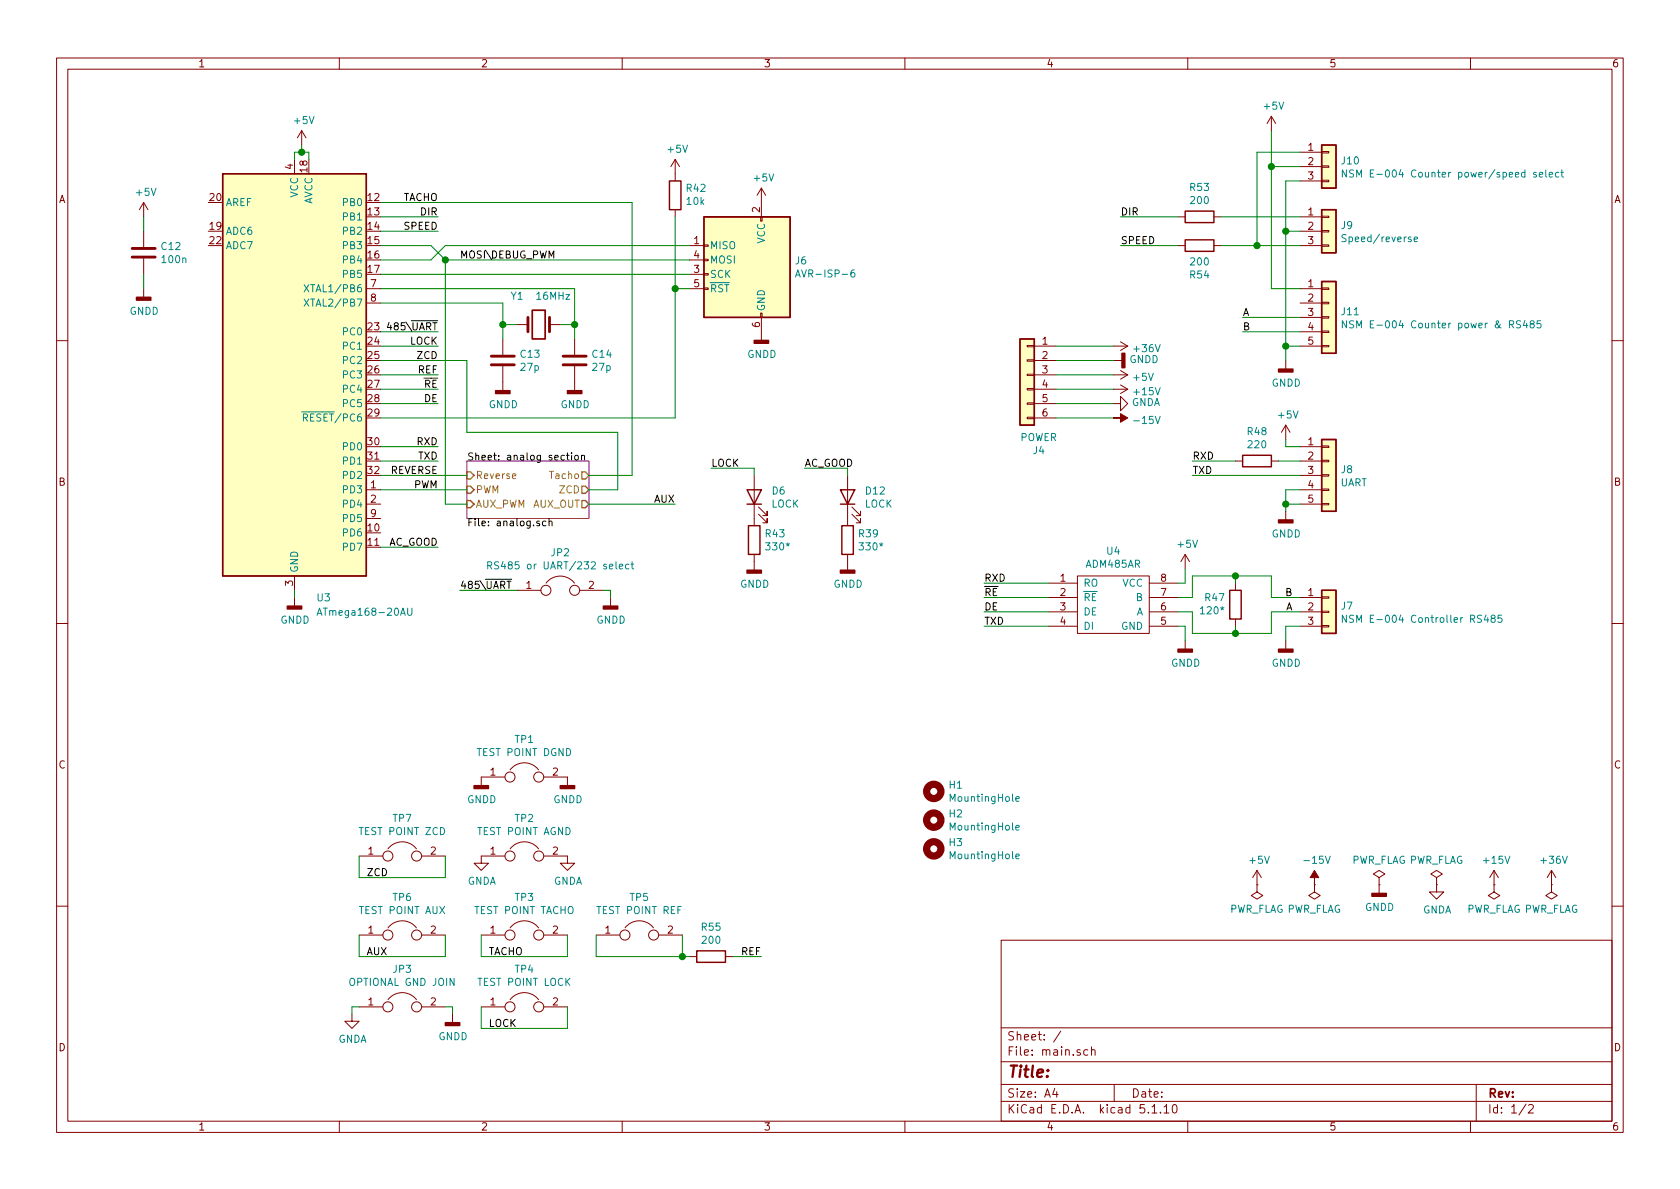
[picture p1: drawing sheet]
EESchema Schematic File Version 4
EELAYER 30 0
EELAYER END
$Descr A4 11693 8268
encoding utf-8
Sheet 1 2
Title ""
Date ""
Rev ""
Comp ""
Comment1 ""
Comment2 ""
Comment3 ""
Comment4 ""
$EndDescr
$Comp
L Connector_Generic:Conn_01x06 J4
U 1 1
P 7150 2600
F 0 "J4" H 7068 2075 50  0000 C CNN
F 1 "POWER" H 7068 2166 50  0000 C CNN
F 2 "kk_369_right_angle:Molex_KK-396_Right_Angle" H 7150 2600 50  0001 C CNN
F 3 "~" H 7150 2600 50  0001 C CNN
	1    7150 2600
	-1   0    0    -1  
$EndComp
$Comp
L MCU_Microchip_ATmega:ATmega168-20AU U3
U 1 1
P 2050 2600
F 0 "U3" H 2200 1050 50  0000 L CNN
F 1 "ATmega168-20AU" H 2200 950 50  0000 L CNN
F 2 "Package_QFP:TQFP-32_7x7mm_P0.8mm" H 2050 2600 50  0001 C CIN
F 3 "http://ww1.microchip.com/downloads/en/DeviceDoc/Atmel-2545-8-bit-AVR-Microcontroller-ATmega48-88-168_Datasheet.pdf" H 2050 2600 50  0001 C CNN
	1    2050 2600
	1    0    0    -1  
$EndComp
$Comp
L power:+5V #PWR0132
U 1 1
P 2100 1000
F 0 "#PWR0132" H 2100 850 50  0001 C CNN
F 1 "+5V" H 2115 1173 50  0000 C CNN
F 2 "" H 2100 1000 50  0001 C CNN
F 3 "" H 2100 1000 50  0001 C CNN
	1    2100 1000
	1    0    0    -1  
$EndComp
Wire Wire Line
	2050 1100 2050 1050
Wire Wire Line
	2050 1050 2100 1050
Wire Wire Line
	2100 1050 2100 1000
Wire Wire Line
	2100 1050 2150 1050
Wire Wire Line
	2150 1050 2150 1100
Connection ~ 2100 1050
$Comp
L power:GNDD #PWR0133
U 1 1
P 2050 4150
F 0 "#PWR0133" H 2050 3900 50  0001 C CNN
F 1 "GNDD" H 2054 3995 50  0000 C CNN
F 2 "" H 2050 4150 50  0001 C CNN
F 3 "" H 2050 4150 50  0001 C CNN
	1    2050 4150
	1    0    0    -1  
$EndComp
Wire Wire Line
	2050 4150 2050 4100
Wire Wire Line
	2650 3300 3250 3300
Wire Wire Line
	2650 2400 3050 2400
Text Label 3050 2400 2    50   ~ 0
LOCK
Wire Wire Line
	2650 3400 3250 3400
Wire Wire Line
	2650 1500 3050 1500
Text Label 3050 1500 2    50   ~ 0
DIR
Wire Wire Line
	2650 1600 3050 1600
Text Label 3050 1600 2    50   ~ 0
SPEED
Wire Wire Line
	2650 2600 3050 2600
Text Label 3050 2600 2    50   ~ 0
REF
$Comp
L Device:C C12
U 1 1
P 1000 1750
F 0 "C12" H 1115 1796 50  0000 L CNN
F 1 "100n" H 1115 1705 50  0000 L CNN
F 2 "Capacitor_SMD:C_0805_2012Metric" H 1038 1600 50  0001 C CNN
F 3 "~" H 1000 1750 50  0001 C CNN
	1    1000 1750
	1    0    0    -1  
$EndComp
Wire Wire Line
	1000 1500 1000 1600
Wire Wire Line
	1000 1900 1000 2000
$Comp
L power:+5V #PWR0134
U 1 1
P 1000 1500
F 0 "#PWR0134" H 1000 1350 50  0001 C CNN
F 1 "+5V" H 1015 1673 50  0000 C CNN
F 2 "" H 1000 1500 50  0001 C CNN
F 3 "" H 1000 1500 50  0001 C CNN
	1    1000 1500
	1    0    0    -1  
$EndComp
$Comp
L power:GNDD #PWR0135
U 1 1
P 1000 2000
F 0 "#PWR0135" H 1000 1750 50  0001 C CNN
F 1 "GNDD" H 1004 1845 50  0000 C CNN
F 2 "" H 1000 2000 50  0001 C CNN
F 3 "" H 1000 2000 50  0001 C CNN
	1    1000 2000
	1    0    0    -1  
$EndComp
$Comp
L Connector:AVR-ISP-6 J6
U 1 1
P 5200 1900
F 0 "J6" H 4870 1996 50  0000 R CNN
F 1 "AVR-ISP-6" H 4870 1905 50  0000 R CNN
F 2 "Connector_PinHeader_2.54mm:PinHeader_2x03_P2.54mm_Vertical" V 4950 1950 50  0001 C CNN
F 3 " ~" H 3925 1350 50  0001 C CNN
	1    5200 1900
	-1   0    0    -1  
$EndComp
Wire Wire Line
	4800 1700 3100 1700
Wire Wire Line
	3100 1700 3000 1800
Wire Wire Line
	3000 1800 2650 1800
$Comp
L power:GNDD #PWR0136
U 1 1
P 5300 2300
F 0 "#PWR0136" H 5300 2050 50  0001 C CNN
F 1 "GNDD" H 5304 2145 50  0000 C CNN
F 2 "" H 5300 2300 50  0001 C CNN
F 3 "" H 5300 2300 50  0001 C CNN
	1    5300 2300
	1    0    0    -1  
$EndComp
$Comp
L power:+5V #PWR0137
U 1 1
P 5300 1400
F 0 "#PWR0137" H 5300 1250 50  0001 C CNN
F 1 "+5V" H 5315 1573 50  0000 C CNN
F 2 "" H 5300 1400 50  0001 C CNN
F 3 "" H 5300 1400 50  0001 C CNN
	1    5300 1400
	1    0    0    -1  
$EndComp
Wire Wire Line
	2650 2900 4700 2900
Wire Wire Line
	4700 2900 4700 2000
Wire Wire Line
	4700 2000 4800 2000
$Comp
L Device:R R42
U 1 1
P 4700 1350
F 0 "R42" H 4630 1304 50  0000 R CNN
F 1 "10k" H 4630 1395 50  0000 R CNN
F 2 "Resistor_SMD:R_0805_2012Metric" V 4630 1350 50  0001 C CNN
F 3 "~" H 4700 1350 50  0001 C CNN
	1    4700 1350
	-1   0    0    1   
$EndComp
Wire Wire Line
	4700 1500 4700 2000
Connection ~ 4700 2000
$Comp
L power:+5V #PWR0138
U 1 1
P 4700 1200
F 0 "#PWR0138" H 4700 1050 50  0001 C CNN
F 1 "+5V" H 4715 1373 50  0000 C CNN
F 2 "" H 4700 1200 50  0001 C CNN
F 3 "" H 4700 1200 50  0001 C CNN
	1    4700 1200
	1    0    0    -1  
$EndComp
Wire Wire Line
	2650 1900 4800 1900
Wire Wire Line
	3100 1800 3000 1700
Wire Wire Line
	2650 1700 3000 1700
$Comp
L power:GNDD #PWR0139
U 1 1
P 3500 2650
F 0 "#PWR0139" H 3500 2400 50  0001 C CNN
F 1 "GNDD" H 3504 2495 50  0000 C CNN
F 2 "" H 3500 2650 50  0001 C CNN
F 3 "" H 3500 2650 50  0001 C CNN
	1    3500 2650
	1    0    0    -1  
$EndComp
Wire Wire Line
	4000 2250 4000 2350
Wire Wire Line
	3900 2250 4000 2250
Wire Wire Line
	3500 2250 3600 2250
Wire Wire Line
	3500 2350 3500 2250
$Comp
L Device:C C13
U 1 1
P 3500 2500
F 0 "C13" H 3615 2546 50  0000 L CNN
F 1 "27p" H 3615 2455 50  0000 L CNN
F 2 "Capacitor_SMD:C_0805_2012Metric" H 3538 2350 50  0001 C CNN
F 3 "~" H 3500 2500 50  0001 C CNN
	1    3500 2500
	1    0    0    -1  
$EndComp
$Comp
L Device:Crystal Y1
U 1 1
P 3750 2250
F 0 "Y1" H 3600 2450 50  0000 C CNN
F 1 "16MHz" H 3850 2450 50  0000 C CNN
F 2 "Crystal:Crystal_SMD_HC49-SD" H 3750 2250 50  0001 C CNN
F 3 "~" H 3750 2250 50  0001 C CNN
	1    3750 2250
	1    0    0    -1  
$EndComp
$Comp
L Device:C C14
U 1 1
P 4000 2500
F 0 "C14" H 4115 2546 50  0000 L CNN
F 1 "27p" H 4115 2455 50  0000 L CNN
F 2 "Capacitor_SMD:C_0805_2012Metric" H 4038 2350 50  0001 C CNN
F 3 "~" H 4000 2500 50  0001 C CNN
	1    4000 2500
	1    0    0    -1  
$EndComp
$Comp
L power:GNDD #PWR0140
U 1 1
P 4000 2650
F 0 "#PWR0140" H 4000 2400 50  0001 C CNN
F 1 "GNDD" H 4004 2495 50  0000 C CNN
F 2 "" H 4000 2650 50  0001 C CNN
F 3 "" H 4000 2650 50  0001 C CNN
	1    4000 2650
	1    0    0    -1  
$EndComp
Wire Wire Line
	4000 2250 4000 2000
Wire Wire Line
	4000 2000 2650 2000
Connection ~ 4000 2250
Wire Wire Line
	2650 2100 3500 2100
Wire Wire Line
	3500 2100 3500 2250
Connection ~ 3500 2250
$Comp
L Device:LED D6
U 1 1
P 5250 3450
F 0 "D6" V 5289 3332 50  0000 R CNN
F 1 "LOCK" V 5198 3332 50  0000 R CNN
F 2 "LED_SMD:LED_0805_2012Metric" H 5250 3450 50  0001 C CNN
F 3 "~" H 5250 3450 50  0001 C CNN
	1    5250 3450
	0    -1   -1   0   
$EndComp
$Comp
L Device:R R43
U 1 1
P 5250 3750
F 0 "R43" H 5320 3796 50  0000 L CNN
F 1 "330*" H 5320 3705 50  0000 L CNN
F 2 "Resistor_SMD:R_0805_2012Metric" V 5180 3750 50  0001 C CNN
F 3 "~" H 5250 3750 50  0001 C CNN
	1    5250 3750
	1    0    0    -1  
$EndComp
$Comp
L power:GNDD #PWR0141
U 1 1
P 5250 3900
F 0 "#PWR0141" H 5250 3650 50  0001 C CNN
F 1 "GNDD" H 5254 3745 50  0000 C CNN
F 2 "" H 5250 3900 50  0001 C CNN
F 3 "" H 5250 3900 50  0001 C CNN
	1    5250 3900
	1    0    0    -1  
$EndComp
Wire Wire Line
	5250 3300 5250 3250
Wire Wire Line
	5250 3250 4950 3250
Text Label 4950 3250 0    50   ~ 0
LOCK
$Comp
L adm485:ADM485AR U4
U 1 1
P 7750 4200
F 0 "U4" H 7750 4575 50  0000 C CNN
F 1 "ADM485AR" H 7750 4484 50  0000 C CNN
F 2 "Package_SO:SO-8_3.9x4.9mm_P1.27mm" H 7750 4200 50  0001 C CNN
F 3 "" H 7750 4200 50  0001 C CNN
	1    7750 4200
	1    0    0    -1  
$EndComp
Wire Wire Line
	7300 4050 6850 4050
Text Label 6850 4050 0    50   ~ 0
RXD
Wire Wire Line
	7300 4350 6850 4350
Text Label 6850 4350 0    50   ~ 0
TXD
Wire Wire Line
	7300 4150 6850 4150
$Comp
L power:+5V #PWR0142
U 1 1
P 8250 3950
F 0 "#PWR0142" H 8250 3800 50  0001 C CNN
F 1 "+5V" H 8265 4123 50  0000 C CNN
F 2 "" H 8250 3950 50  0001 C CNN
F 3 "" H 8250 3950 50  0001 C CNN
	1    8250 3950
	1    0    0    -1  
$EndComp
Wire Wire Line
	8200 4050 8250 4050
Wire Wire Line
	8250 4050 8250 3950
$Comp
L power:GNDD #PWR0145
U 1 1
P 8250 4450
F 0 "#PWR0145" H 8250 4200 50  0001 C CNN
F 1 "GNDD" H 8254 4295 50  0000 C CNN
F 2 "" H 8250 4450 50  0001 C CNN
F 3 "" H 8250 4450 50  0001 C CNN
	1    8250 4450
	1    0    0    -1  
$EndComp
Wire Wire Line
	8200 4350 8250 4350
Wire Wire Line
	8250 4350 8250 4450
$Comp
L Device:R R47
U 1 1
P 8600 4200
F 0 "R47" H 8531 4154 50  0000 R CNN
F 1 "120*" H 8531 4245 50  0000 R CNN
F 2 "Resistor_SMD:R_0805_2012Metric" V 8530 4200 50  0001 C CNN
F 3 "~" H 8600 4200 50  0001 C CNN
	1    8600 4200
	1    0    0    1   
$EndComp
Wire Wire Line
	8200 4150 8300 4150
Wire Wire Line
	8300 4150 8300 4000
Wire Wire Line
	8300 4000 8600 4000
Wire Wire Line
	8600 4000 8600 4050
Wire Wire Line
	8200 4250 8300 4250
Wire Wire Line
	8300 4250 8300 4400
Wire Wire Line
	8300 4400 8600 4400
Wire Wire Line
	8600 4400 8600 4350
$Comp
L Connector_Generic:Conn_01x03 J7
U 1 1
P 9250 4250
F 0 "J7" H 9330 4292 50  0000 L CNN
F 1 "NSM E-004 Controller RS485" H 9330 4201 50  0000 L CNN
F 2 "Connector_JST:JST_XH_B3B-XH-A_1x03_P2.50mm_Vertical" H 9250 4250 50  0001 C CNN
F 3 "~" H 9250 4250 50  0001 C CNN
	1    9250 4250
	1    0    0    -1  
$EndComp
Wire Wire Line
	8600 4000 8850 4000
Wire Wire Line
	8850 4000 8850 4150
Wire Wire Line
	8850 4150 9050 4150
Connection ~ 8600 4000
Wire Wire Line
	9050 4250 8850 4250
Wire Wire Line
	8850 4250 8850 4400
Wire Wire Line
	8850 4400 8600 4400
Connection ~ 8600 4400
$Comp
L power:GNDD #PWR0146
U 1 1
P 8950 4450
F 0 "#PWR0146" H 8950 4200 50  0001 C CNN
F 1 "GNDD" H 8954 4295 50  0000 C CNN
F 2 "" H 8950 4450 50  0001 C CNN
F 3 "" H 8950 4450 50  0001 C CNN
	1    8950 4450
	1    0    0    -1  
$EndComp
Wire Wire Line
	8950 4450 8950 4350
Wire Wire Line
	8950 4350 9050 4350
Text Label 9000 4150 2    50   ~ 0
B
Text Label 9000 4250 2    50   ~ 0
A
Text Label 6850 4250 0    50   ~ 0
DE
Wire Wire Line
	2650 3200 3050 3200
Text Label 3050 3200 2    50   ~ 0
TXD
Wire Wire Line
	2650 3100 3050 3100
Text Label 3050 3100 2    50   ~ 0
RXD
Wire Wire Line
	2650 2700 3050 2700
Text Label 3050 2700 2    50   ~ 0
~RE
$Comp
L Connector_Generic:Conn_01x05 J8
U 1 1
P 9250 3300
F 0 "J8" H 9330 3342 50  0000 L CNN
F 1 "UART" H 9330 3251 50  0000 L CNN
F 2 "Connector_JST:JST_XH_B5B-XH-A_1x05_P2.50mm_Vertical" H 9250 3300 50  0001 C CNN
F 3 "~" H 9250 3300 50  0001 C CNN
	1    9250 3300
	1    0    0    -1  
$EndComp
$Comp
L Device:R R48
U 1 1
P 8750 3200
F 0 "R48" V 8543 3200 50  0000 C CNN
F 1 "220" V 8634 3200 50  0000 C CNN
F 2 "Resistor_SMD:R_0805_2012Metric" V 8680 3200 50  0001 C CNN
F 3 "~" H 8750 3200 50  0001 C CNN
	1    8750 3200
	0    1    1    0   
$EndComp
Wire Wire Line
	8600 3200 8300 3200
Wire Wire Line
	8300 3300 9050 3300
Wire Wire Line
	8900 3200 9050 3200
Text Label 8300 3200 0    50   ~ 0
RXD
Text Label 8300 3300 0    50   ~ 0
TXD
Wire Wire Line
	9050 3400 8950 3400
Wire Wire Line
	8950 3400 8950 3500
Wire Wire Line
	9050 3500 8950 3500
Connection ~ 8950 3500
Wire Wire Line
	8950 3500 8950 3550
$Comp
L power:GNDD #PWR0147
U 1 1
P 8950 3550
F 0 "#PWR0147" H 8950 3300 50  0001 C CNN
F 1 "GNDD" H 8954 3395 50  0000 C CNN
F 2 "" H 8950 3550 50  0001 C CNN
F 3 "" H 8950 3550 50  0001 C CNN
	1    8950 3550
	1    0    0    -1  
$EndComp
$Comp
L power:+5V #PWR0148
U 1 1
P 8950 3050
F 0 "#PWR0148" H 8950 2900 50  0001 C CNN
F 1 "+5V" H 8965 3223 50  0000 C CNN
F 2 "" H 8950 3050 50  0001 C CNN
F 3 "" H 8950 3050 50  0001 C CNN
	1    8950 3050
	1    0    0    -1  
$EndComp
Wire Wire Line
	8950 3050 8950 3100
Wire Wire Line
	8950 3100 9050 3100
$Comp
L Connector_Generic:Conn_01x03 J9
U 1 1
P 9250 1600
F 0 "J9" H 9330 1642 50  0000 L CNN
F 1 "Speed/reverse" H 9330 1551 50  0000 L CNN
F 2 "Connector_JST:JST_XH_B3B-XH-A_1x03_P2.50mm_Vertical" H 9250 1600 50  0001 C CNN
F 3 "~" H 9250 1600 50  0001 C CNN
	1    9250 1600
	1    0    0    -1  
$EndComp
$Comp
L power:GNDD #PWR0149
U 1 1
P 8950 2500
F 0 "#PWR0149" H 8950 2250 50  0001 C CNN
F 1 "GNDD" H 8954 2345 50  0000 C CNN
F 2 "" H 8950 2500 50  0001 C CNN
F 3 "" H 8950 2500 50  0001 C CNN
	1    8950 2500
	1    0    0    -1  
$EndComp
Wire Wire Line
	9050 1600 8950 1600
Wire Wire Line
	8200 1700 7800 1700
Wire Wire Line
	8200 1500 7800 1500
Text Label 7800 1500 0    50   ~ 0
DIR
Text Label 7800 1700 0    50   ~ 0
SPEED
Wire Wire Line
	6850 4250 7300 4250
Text Label 6850 4150 0    50   ~ 0
~RE
Wire Wire Line
	2650 2800 3050 2800
Text Label 3050 2800 2    50   ~ 0
DE
Wire Wire Line
	2650 2300 3050 2300
Text Label 3050 2300 2    50   ~ 0
485\~UART
$Comp
L Device:Jumper JP2
U 1 1
P 3900 4100
F 0 "JP2" H 3900 4364 50  0000 C CNN
F 1 "RS485 or UART/232 select" H 3900 4273 50  0000 C CNN
F 2 "Connector_PinHeader_2.54mm:PinHeader_1x02_P2.54mm_Vertical" H 3900 4100 50  0001 C CNN
F 3 "~" H 3900 4100 50  0001 C CNN
	1    3900 4100
	1    0    0    -1  
$EndComp
Wire Wire Line
	3600 4100 3200 4100
Text Label 3200 4100 0    50   ~ 0
485\~UART
$Comp
L power:GNDD #PWR0155
U 1 1
P 4250 4150
F 0 "#PWR0155" H 4250 3900 50  0001 C CNN
F 1 "GNDD" H 4254 3995 50  0000 C CNN
F 2 "" H 4250 4150 50  0001 C CNN
F 3 "" H 4250 4150 50  0001 C CNN
	1    4250 4150
	1    0    0    -1  
$EndComp
Wire Wire Line
	4200 4100 4250 4100
Wire Wire Line
	4250 4100 4250 4150
$Comp
L Device:Jumper JP3
U 1 1
P 2800 7000
F 0 "JP3" H 2800 7264 50  0000 C CNN
F 1 "OPTIONAL GND JOIN" H 2800 7173 50  0000 C CNN
F 2 "Jumper:SolderJumper-2_P1.3mm_Open_RoundedPad1.0x1.5mm" H 2800 7000 50  0001 C CNN
F 3 "~" H 2800 7000 50  0001 C CNN
	1    2800 7000
	1    0    0    -1  
$EndComp
$Comp
L power:GNDD #PWR0156
U 1 1
P 3150 7050
F 0 "#PWR0156" H 3150 6800 50  0001 C CNN
F 1 "GNDD" H 3154 6895 50  0000 C CNN
F 2 "" H 3150 7050 50  0001 C CNN
F 3 "" H 3150 7050 50  0001 C CNN
	1    3150 7050
	1    0    0    -1  
$EndComp
Wire Wire Line
	3100 7000 3150 7000
Wire Wire Line
	3150 7000 3150 7050
$Comp
L power:GNDA #PWR0157
U 1 1
P 2450 7050
F 0 "#PWR0157" H 2450 6800 50  0001 C CNN
F 1 "GNDA" H 2455 6877 50  0000 C CNN
F 2 "" H 2450 7050 50  0001 C CNN
F 3 "" H 2450 7050 50  0001 C CNN
	1    2450 7050
	1    0    0    -1  
$EndComp
Wire Wire Line
	2450 7050 2450 7000
Wire Wire Line
	2450 7000 2500 7000
$Comp
L Device:R R53
U 1 1
P 8350 1500
F 0 "R53" V 8143 1500 50  0000 C CNN
F 1 "200" V 8234 1500 50  0000 C CNN
F 2 "Resistor_SMD:R_0805_2012Metric" V 8280 1500 50  0001 C CNN
F 3 "~" H 8350 1500 50  0001 C CNN
	1    8350 1500
	0    1    1    0   
$EndComp
$Comp
L Device:R R54
U 1 1
P 8350 1700
F 0 "R54" V 8143 1700 50  0000 C CNN
F 1 "200" V 8234 1700 50  0000 C CNN
F 2 "Resistor_SMD:R_0805_2012Metric" V 8280 1700 50  0001 C CNN
F 3 "~" H 8350 1700 50  0001 C CNN
	1    8350 1700
	0    1    -1   0   
$EndComp
Wire Wire Line
	8500 1700 8750 1700
$Comp
L Device:Jumper TP1
U 1 1
P 3650 5400
F 0 "TP1" H 3650 5664 50  0000 C CNN
F 1 "TEST POINT DGND" H 3650 5573 50  0000 C CNN
F 2 "Connector_PinHeader_2.54mm:PinHeader_2x01_P2.54mm_Vertical" H 3650 5400 50  0001 C CNN
F 3 "~" H 3650 5400 50  0001 C CNN
	1    3650 5400
	1    0    0    -1  
$EndComp
$Comp
L power:GNDD #PWR0109
U 1 1
P 3950 5400
F 0 "#PWR0109" H 3950 5150 50  0001 C CNN
F 1 "GNDD" H 3954 5245 50  0000 C CNN
F 2 "" H 3950 5400 50  0001 C CNN
F 3 "" H 3950 5400 50  0001 C CNN
	1    3950 5400
	1    0    0    -1  
$EndComp
$Comp
L power:GNDD #PWR0158
U 1 1
P 3350 5400
F 0 "#PWR0158" H 3350 5150 50  0001 C CNN
F 1 "GNDD" H 3354 5245 50  0000 C CNN
F 2 "" H 3350 5400 50  0001 C CNN
F 3 "" H 3350 5400 50  0001 C CNN
	1    3350 5400
	1    0    0    -1  
$EndComp
$Comp
L Device:Jumper TP2
U 1 1
P 3650 5950
F 0 "TP2" H 3650 6214 50  0000 C CNN
F 1 "TEST POINT AGND" H 3650 6123 50  0000 C CNN
F 2 "Connector_PinHeader_2.54mm:PinHeader_2x01_P2.54mm_Vertical" H 3650 5950 50  0001 C CNN
F 3 "~" H 3650 5950 50  0001 C CNN
	1    3650 5950
	1    0    0    -1  
$EndComp
$Comp
L power:GNDA #PWR0159
U 1 1
P 3350 5950
F 0 "#PWR0159" H 3350 5700 50  0001 C CNN
F 1 "GNDA" H 3355 5777 50  0000 C CNN
F 2 "" H 3350 5950 50  0001 C CNN
F 3 "" H 3350 5950 50  0001 C CNN
	1    3350 5950
	1    0    0    -1  
$EndComp
$Comp
L power:GNDA #PWR0160
U 1 1
P 3950 5950
F 0 "#PWR0160" H 3950 5700 50  0001 C CNN
F 1 "GNDA" H 3955 5777 50  0000 C CNN
F 2 "" H 3950 5950 50  0001 C CNN
F 3 "" H 3950 5950 50  0001 C CNN
	1    3950 5950
	1    0    0    -1  
$EndComp
$Comp
L Device:Jumper TP3
U 1 1
P 3650 6500
F 0 "TP3" H 3650 6764 50  0000 C CNN
F 1 "TEST POINT TACHO" H 3650 6673 50  0000 C CNN
F 2 "Connector_PinHeader_2.54mm:PinHeader_2x01_P2.54mm_Vertical" H 3650 6500 50  0001 C CNN
F 3 "~" H 3650 6500 50  0001 C CNN
	1    3650 6500
	1    0    0    -1  
$EndComp
Wire Wire Line
	3350 6500 3350 6650
Wire Wire Line
	3350 6650 3950 6650
Wire Wire Line
	3950 6650 3950 6500
Text Label 3400 6650 0    50   ~ 0
TACHO
$Comp
L Device:Jumper TP4
U 1 1
P 3650 7000
F 0 "TP4" H 3650 7264 50  0000 C CNN
F 1 "TEST POINT LOCK" H 3650 7173 50  0000 C CNN
F 2 "Connector_PinHeader_2.54mm:PinHeader_2x01_P2.54mm_Vertical" H 3650 7000 50  0001 C CNN
F 3 "~" H 3650 7000 50  0001 C CNN
	1    3650 7000
	1    0    0    -1  
$EndComp
Wire Wire Line
	3350 7000 3350 7150
Wire Wire Line
	3350 7150 3950 7150
Wire Wire Line
	3950 7150 3950 7000
Text Label 3400 7150 0    50   ~ 0
LOCK
$Comp
L Device:Jumper TP5
U 1 1
P 4450 6500
F 0 "TP5" H 4450 6764 50  0000 C CNN
F 1 "TEST POINT REF" H 4450 6673 50  0000 C CNN
F 2 "Connector_PinHeader_2.54mm:PinHeader_2x01_P2.54mm_Vertical" H 4450 6500 50  0001 C CNN
F 3 "~" H 4450 6500 50  0001 C CNN
	1    4450 6500
	1    0    0    -1  
$EndComp
Wire Wire Line
	4150 6500 4150 6650
Wire Wire Line
	4150 6650 4750 6650
Wire Wire Line
	4750 6650 4750 6500
Text Label 5300 6650 2    50   ~ 0
REF
$Comp
L Device:R R55
U 1 1
P 4950 6650
F 0 "R55" V 4743 6650 50  0000 C CNN
F 1 "200" V 4834 6650 50  0000 C CNN
F 2 "Resistor_SMD:R_0805_2012Metric" V 4880 6650 50  0001 C CNN
F 3 "~" H 4950 6650 50  0001 C CNN
	1    4950 6650
	0    1    1    0   
$EndComp
Wire Wire Line
	4800 6650 4750 6650
Connection ~ 4750 6650
Wire Wire Line
	5100 6650 5300 6650
$Comp
L Connector_Generic:Conn_01x05 J11
U 1 1
P 9250 2200
F 0 "J11" H 9330 2242 50  0000 L CNN
F 1 "NSM E-004 Counter power & RS485" H 9330 2151 50  0000 L CNN
F 2 "Connector_JST:JST_XH_B5B-XH-A_1x05_P2.50mm_Vertical" H 9250 2200 50  0001 C CNN
F 3 "~" H 9250 2200 50  0001 C CNN
	1    9250 2200
	1    0    0    -1  
$EndComp
$Comp
L power:+5V #PWR0162
U 1 1
P 8850 900
F 0 "#PWR0162" H 8850 750 50  0001 C CNN
F 1 "+5V" H 8865 1073 50  0000 C CNN
F 2 "" H 8850 900 50  0001 C CNN
F 3 "" H 8850 900 50  0001 C CNN
	1    8850 900 
	1    0    0    -1  
$EndComp
Wire Wire Line
	8850 2000 9050 2000
Wire Wire Line
	9050 2200 8650 2200
Wire Wire Line
	9050 2300 8650 2300
Wire Wire Line
	9050 2400 8950 2400
Wire Wire Line
	8950 2400 8950 2500
Text Label 8650 2200 0    50   ~ 0
A
Text Label 8650 2300 0    50   ~ 0
B
Wire Wire Line
	8850 900  8850 1150
Wire Wire Line
	8950 1600 8950 2400
Connection ~ 8950 2400
$Comp
L Connector_Generic:Conn_01x03 J10
U 1 1
P 9250 1150
F 0 "J10" H 9330 1192 50  0000 L CNN
F 1 "NSM E-004 Counter power/speed select" H 9330 1101 50  0000 L CNN
F 2 "Connector_JST:JST_XH_B3B-XH-A_1x03_P2.50mm_Vertical" H 9250 1150 50  0001 C CNN
F 3 "~" H 9250 1150 50  0001 C CNN
	1    9250 1150
	1    0    0    -1  
$EndComp
Wire Wire Line
	9050 1150 8850 1150
Connection ~ 8850 1150
Wire Wire Line
	8850 1150 8850 2000
Wire Wire Line
	8950 1600 8950 1250
Wire Wire Line
	8950 1250 9050 1250
Connection ~ 8950 1600
Wire Wire Line
	9050 1050 8750 1050
$Sheet
S 3250 3200 850  400 
U 61F382E3
F0 "analog section" 50
F1 "analog.sch" 50
F2 "Tacho" O R 4100 3300 50 
F3 "PWM" I L 3250 3400 50 
F4 "Reverse" I L 3250 3300 50 
F5 "ZCD" O R 4100 3400 50 
F6 "AUX_PWM" I L 3250 3500 50 
F7 "AUX_OUT" O R 4100 3500 50 
$EndSheet
Wire Wire Line
	4400 1400 4400 3300
Wire Wire Line
	4400 3300 4100 3300
Wire Wire Line
	2650 1400 4400 1400
$Comp
L power:+36V #PWR01
U 1 1
P 7750 2400
F 0 "#PWR01" H 7750 2250 50  0001 C CNN
F 1 "+36V" V 7765 2528 50  0000 L CNN
F 2 "" H 7750 2400 50  0001 C CNN
F 3 "" H 7750 2400 50  0001 C CNN
	1    7750 2400
	0    1    1    0   
$EndComp
$Comp
L power:GNDD #PWR02
U 1 1
P 7750 2500
F 0 "#PWR02" H 7750 2250 50  0001 C CNN
F 1 "GNDD" V 7754 2390 50  0000 R CNN
F 2 "" H 7750 2500 50  0001 C CNN
F 3 "" H 7750 2500 50  0001 C CNN
	1    7750 2500
	0    -1   -1   0   
$EndComp
$Comp
L power:+15V #PWR04
U 1 1
P 7750 2700
F 0 "#PWR04" H 7750 2550 50  0001 C CNN
F 1 "+15V" V 7765 2828 50  0000 L CNN
F 2 "" H 7750 2700 50  0001 C CNN
F 3 "" H 7750 2700 50  0001 C CNN
	1    7750 2700
	0    1    1    0   
$EndComp
$Comp
L power:-15V #PWR06
U 1 1
P 7750 2900
F 0 "#PWR06" H 7750 3000 50  0001 C CNN
F 1 "-15V" V 7765 3028 50  0000 L CNN
F 2 "" H 7750 2900 50  0001 C CNN
F 3 "" H 7750 2900 50  0001 C CNN
	1    7750 2900
	0    1    1    0   
$EndComp
$Comp
L power:GNDA #PWR05
U 1 1
P 7750 2800
F 0 "#PWR05" H 7750 2550 50  0001 C CNN
F 1 "GNDA" V 7755 2672 50  0000 R CNN
F 2 "" H 7750 2800 50  0001 C CNN
F 3 "" H 7750 2800 50  0001 C CNN
	1    7750 2800
	0    -1   -1   0   
$EndComp
Wire Wire Line
	7350 2600 7750 2600
Wire Wire Line
	7350 2800 7750 2800
Wire Wire Line
	7350 2900 7750 2900
Wire Wire Line
	7750 2700 7350 2700
$Comp
L power:+5V #PWR03
U 1 1
P 7750 2600
F 0 "#PWR03" H 7750 2450 50  0001 C CNN
F 1 "+5V" V 7765 2728 50  0000 L CNN
F 2 "" H 7750 2600 50  0001 C CNN
F 3 "" H 7750 2600 50  0001 C CNN
	1    7750 2600
	0    1    1    0   
$EndComp
Wire Wire Line
	7350 2500 7750 2500
Wire Wire Line
	7350 2400 7750 2400
$Comp
L power:+5V #PWR?
U 1 1
P 8750 6150
AR Path="/61F382E3/6231086A" Ref="#PWR?"  Part="1" 
AR Path="/6231086A" Ref="#PWR07"  Part="1" 
F 0 "#PWR07" H 8750 6000 50  0001 C CNN
F 1 "+5V" H 8765 6323 50  0000 C CNN
F 2 "" H 8750 6150 50  0001 C CNN
F 3 "" H 8750 6150 50  0001 C CNN
	1    8750 6150
	1    0    0    -1  
$EndComp
$Comp
L power:PWR_FLAG #FLG?
U 1 1
P 8750 6150
AR Path="/61F382E3/62310870" Ref="#FLG?"  Part="1" 
AR Path="/62310870" Ref="#FLG01"  Part="1" 
F 0 "#FLG01" H 8750 6225 50  0001 C CNN
F 1 "PWR_FLAG" H 8750 6323 50  0000 C CNN
F 2 "" H 8750 6150 50  0001 C CNN
F 3 "~" H 8750 6150 50  0001 C CNN
	1    8750 6150
	-1   0    0    1   
$EndComp
$Comp
L power:+15V #PWR?
U 1 1
P 10400 6150
AR Path="/61F382E3/62310876" Ref="#PWR?"  Part="1" 
AR Path="/62310876" Ref="#PWR011"  Part="1" 
F 0 "#PWR011" H 10400 6000 50  0001 C CNN
F 1 "+15V" H 10415 6323 50  0000 C CNN
F 2 "" H 10400 6150 50  0001 C CNN
F 3 "" H 10400 6150 50  0001 C CNN
	1    10400 6150
	1    0    0    -1  
$EndComp
$Comp
L power:-15V #PWR?
U 1 1
P 9150 6150
AR Path="/61F382E3/6231087C" Ref="#PWR?"  Part="1" 
AR Path="/6231087C" Ref="#PWR08"  Part="1" 
F 0 "#PWR08" H 9150 6250 50  0001 C CNN
F 1 "-15V" H 9165 6323 50  0000 C CNN
F 2 "" H 9150 6150 50  0001 C CNN
F 3 "" H 9150 6150 50  0001 C CNN
	1    9150 6150
	1    0    0    -1  
$EndComp
$Comp
L power:PWR_FLAG #FLG?
U 1 1
P 10400 6150
AR Path="/61F382E3/62310882" Ref="#FLG?"  Part="1" 
AR Path="/62310882" Ref="#FLG05"  Part="1" 
F 0 "#FLG05" H 10400 6225 50  0001 C CNN
F 1 "PWR_FLAG" H 10400 6323 50  0000 C CNN
F 2 "" H 10400 6150 50  0001 C CNN
F 3 "~" H 10400 6150 50  0001 C CNN
	1    10400 6150
	1    0    0    1   
$EndComp
$Comp
L power:GNDA #PWR?
U 1 1
P 10000 6150
AR Path="/61F382E3/62310888" Ref="#PWR?"  Part="1" 
AR Path="/62310888" Ref="#PWR010"  Part="1" 
F 0 "#PWR010" H 10000 5900 50  0001 C CNN
F 1 "GNDA" H 10005 5977 50  0000 C CNN
F 2 "" H 10000 6150 50  0001 C CNN
F 3 "" H 10000 6150 50  0001 C CNN
	1    10000 6150
	1    0    0    -1  
$EndComp
$Comp
L power:PWR_FLAG #FLG?
U 1 1
P 10000 6150
AR Path="/61F382E3/6231088E" Ref="#FLG?"  Part="1" 
AR Path="/6231088E" Ref="#FLG04"  Part="1" 
F 0 "#FLG04" H 10000 6225 50  0001 C CNN
F 1 "PWR_FLAG" H 10000 6323 50  0000 C CNN
F 2 "" H 10000 6150 50  0001 C CNN
F 3 "~" H 10000 6150 50  0001 C CNN
	1    10000 6150
	1    0    0    -1  
$EndComp
$Comp
L power:PWR_FLAG #FLG?
U 1 1
P 9150 6150
AR Path="/61F382E3/62310894" Ref="#FLG?"  Part="1" 
AR Path="/62310894" Ref="#FLG02"  Part="1" 
F 0 "#FLG02" H 9150 6225 50  0001 C CNN
F 1 "PWR_FLAG" H 9150 6323 50  0000 C CNN
F 2 "" H 9150 6150 50  0001 C CNN
F 3 "~" H 9150 6150 50  0001 C CNN
	1    9150 6150
	-1   0    0    1   
$EndComp
$Comp
L power:PWR_FLAG #FLG?
U 1 1
P 9600 6150
AR Path="/61F382E3/6231089A" Ref="#FLG?"  Part="1" 
AR Path="/6231089A" Ref="#FLG03"  Part="1" 
F 0 "#FLG03" H 9600 6225 50  0001 C CNN
F 1 "PWR_FLAG" H 9600 6323 50  0000 C CNN
F 2 "" H 9600 6150 50  0001 C CNN
F 3 "~" H 9600 6150 50  0001 C CNN
	1    9600 6150
	1    0    0    -1  
$EndComp
$Comp
L power:GNDD #PWR?
U 1 1
P 9600 6150
AR Path="/61F382E3/623108A0" Ref="#PWR?"  Part="1" 
AR Path="/623108A0" Ref="#PWR09"  Part="1" 
F 0 "#PWR09" H 9600 5900 50  0001 C CNN
F 1 "GNDD" H 9604 5995 50  0000 C CNN
F 2 "" H 9600 6150 50  0001 C CNN
F 3 "" H 9600 6150 50  0001 C CNN
	1    9600 6150
	1    0    0    -1  
$EndComp
$Comp
L power:PWR_FLAG #FLG?
U 1 1
P 10800 6150
AR Path="/61F382E3/623108A6" Ref="#FLG?"  Part="1" 
AR Path="/623108A6" Ref="#FLG06"  Part="1" 
F 0 "#FLG06" H 10800 6225 50  0001 C CNN
F 1 "PWR_FLAG" H 10800 6323 50  0000 C CNN
F 2 "" H 10800 6150 50  0001 C CNN
F 3 "~" H 10800 6150 50  0001 C CNN
	1    10800 6150
	1    0    0    1   
$EndComp
$Comp
L power:+36V #PWR?
U 1 1
P 10800 6150
AR Path="/61F382E3/623108AC" Ref="#PWR?"  Part="1" 
AR Path="/623108AC" Ref="#PWR012"  Part="1" 
F 0 "#PWR012" H 10800 6000 50  0001 C CNN
F 1 "+36V" H 10815 6323 50  0000 C CNN
F 2 "" H 10800 6150 50  0001 C CNN
F 3 "" H 10800 6150 50  0001 C CNN
	1    10800 6150
	1    0    0    -1  
$EndComp
Wire Wire Line
	2650 2500 3250 2500
Wire Wire Line
	3250 2500 3250 3000
Wire Wire Line
	3250 3000 4300 3000
Wire Wire Line
	4300 3000 4300 3400
Wire Wire Line
	4300 3400 4100 3400
Connection ~ 8750 1700
Wire Wire Line
	8750 1700 9050 1700
Wire Wire Line
	8500 1500 9050 1500
Wire Wire Line
	8750 1050 8750 1700
Text Label 3050 1400 2    50   ~ 0
TACHO
Text Label 3050 3400 2    50   ~ 0
PWM
Text Label 3050 3300 2    50   ~ 0
REVERSE
Text Label 3200 1800 0    50   ~ 0
MOSI\DEBUG_PWM
$Comp
L Device:Jumper TP6
U 1 1
P 2800 6500
F 0 "TP6" H 2800 6764 50  0000 C CNN
F 1 "TEST POINT AUX" H 2800 6673 50  0000 C CNN
F 2 "Connector_PinHeader_2.54mm:PinHeader_2x01_P2.54mm_Vertical" H 2800 6500 50  0001 C CNN
F 3 "~" H 2800 6500 50  0001 C CNN
	1    2800 6500
	1    0    0    -1  
$EndComp
Wire Wire Line
	2500 6500 2500 6650
Wire Wire Line
	2500 6650 3100 6650
Text Label 2550 6650 0    50   ~ 0
AUX
Wire Wire Line
	3100 6650 3100 6500
Wire Wire Line
	4800 1800 3100 1800
Wire Wire Line
	3250 3500 3100 3500
Wire Wire Line
	3100 3500 3100 1800
Connection ~ 3100 1800
Wire Wire Line
	4100 3500 4700 3500
Text Label 4700 3500 2    50   ~ 0
AUX
$Comp
L Device:LED D12
U 1 1
P 5900 3450
F 0 "D12" V 5939 3332 50  0000 R CNN
F 1 "LOCK" V 5848 3332 50  0000 R CNN
F 2 "LED_SMD:LED_0805_2012Metric" H 5900 3450 50  0001 C CNN
F 3 "~" H 5900 3450 50  0001 C CNN
	1    5900 3450
	0    -1   -1   0   
$EndComp
$Comp
L Device:R R39
U 1 1
P 5900 3750
F 0 "R39" H 5970 3796 50  0000 L CNN
F 1 "330*" H 5970 3705 50  0000 L CNN
F 2 "Resistor_SMD:R_0805_2012Metric" V 5830 3750 50  0001 C CNN
F 3 "~" H 5900 3750 50  0001 C CNN
	1    5900 3750
	1    0    0    -1  
$EndComp
$Comp
L power:GNDD #PWR0101
U 1 1
P 5900 3900
F 0 "#PWR0101" H 5900 3650 50  0001 C CNN
F 1 "GNDD" H 5904 3745 50  0000 C CNN
F 2 "" H 5900 3900 50  0001 C CNN
F 3 "" H 5900 3900 50  0001 C CNN
	1    5900 3900
	1    0    0    -1  
$EndComp
Wire Wire Line
	5900 3300 5900 3250
Wire Wire Line
	5900 3250 5600 3250
Text Label 5600 3250 0    50   ~ 0
AC_GOOD
Text Label 3050 3800 2    50   ~ 0
AC_GOOD
Wire Wire Line
	2650 3800 3050 3800
$Comp
L Device:Jumper TP7
U 1 1
P 2800 5950
F 0 "TP7" H 2800 6214 50  0000 C CNN
F 1 "TEST POINT ZCD" H 2800 6123 50  0000 C CNN
F 2 "Connector_PinHeader_2.54mm:PinHeader_2x01_P2.54mm_Vertical" H 2800 5950 50  0001 C CNN
F 3 "~" H 2800 5950 50  0001 C CNN
	1    2800 5950
	1    0    0    -1  
$EndComp
Wire Wire Line
	2500 5950 2500 6100
Wire Wire Line
	2500 6100 3100 6100
Text Label 2550 6100 0    50   ~ 0
ZCD
Wire Wire Line
	3100 6100 3100 5950
Text Label 3050 2500 2    50   ~ 0
ZCD
$Comp
L Mechanical:MountingHole H1
U 1 1
P 6500 5500
F 0 "H1" H 6600 5546 50  0000 L CNN
F 1 "MountingHole" H 6600 5455 50  0000 L CNN
F 2 "MountingHole:MountingHole_3.2mm_M3" H 6500 5500 50  0001 C CNN
F 3 "~" H 6500 5500 50  0001 C CNN
	1    6500 5500
	1    0    0    -1  
$EndComp
$Comp
L Mechanical:MountingHole H2
U 1 1
P 6500 5700
F 0 "H2" H 6600 5746 50  0000 L CNN
F 1 "MountingHole" H 6600 5655 50  0000 L CNN
F 2 "MountingHole:MountingHole_3.2mm_M3" H 6500 5700 50  0001 C CNN
F 3 "~" H 6500 5700 50  0001 C CNN
	1    6500 5700
	1    0    0    -1  
$EndComp
$Comp
L Mechanical:MountingHole H3
U 1 1
P 6500 5900
F 0 "H3" H 6600 5946 50  0000 L CNN
F 1 "MountingHole" H 6600 5855 50  0000 L CNN
F 2 "MountingHole:MountingHole_3.2mm_M3" H 6500 5900 50  0001 C CNN
F 3 "~" H 6500 5900 50  0001 C CNN
	1    6500 5900
	1    0    0    -1  
$EndComp
$EndSCHEMATC
